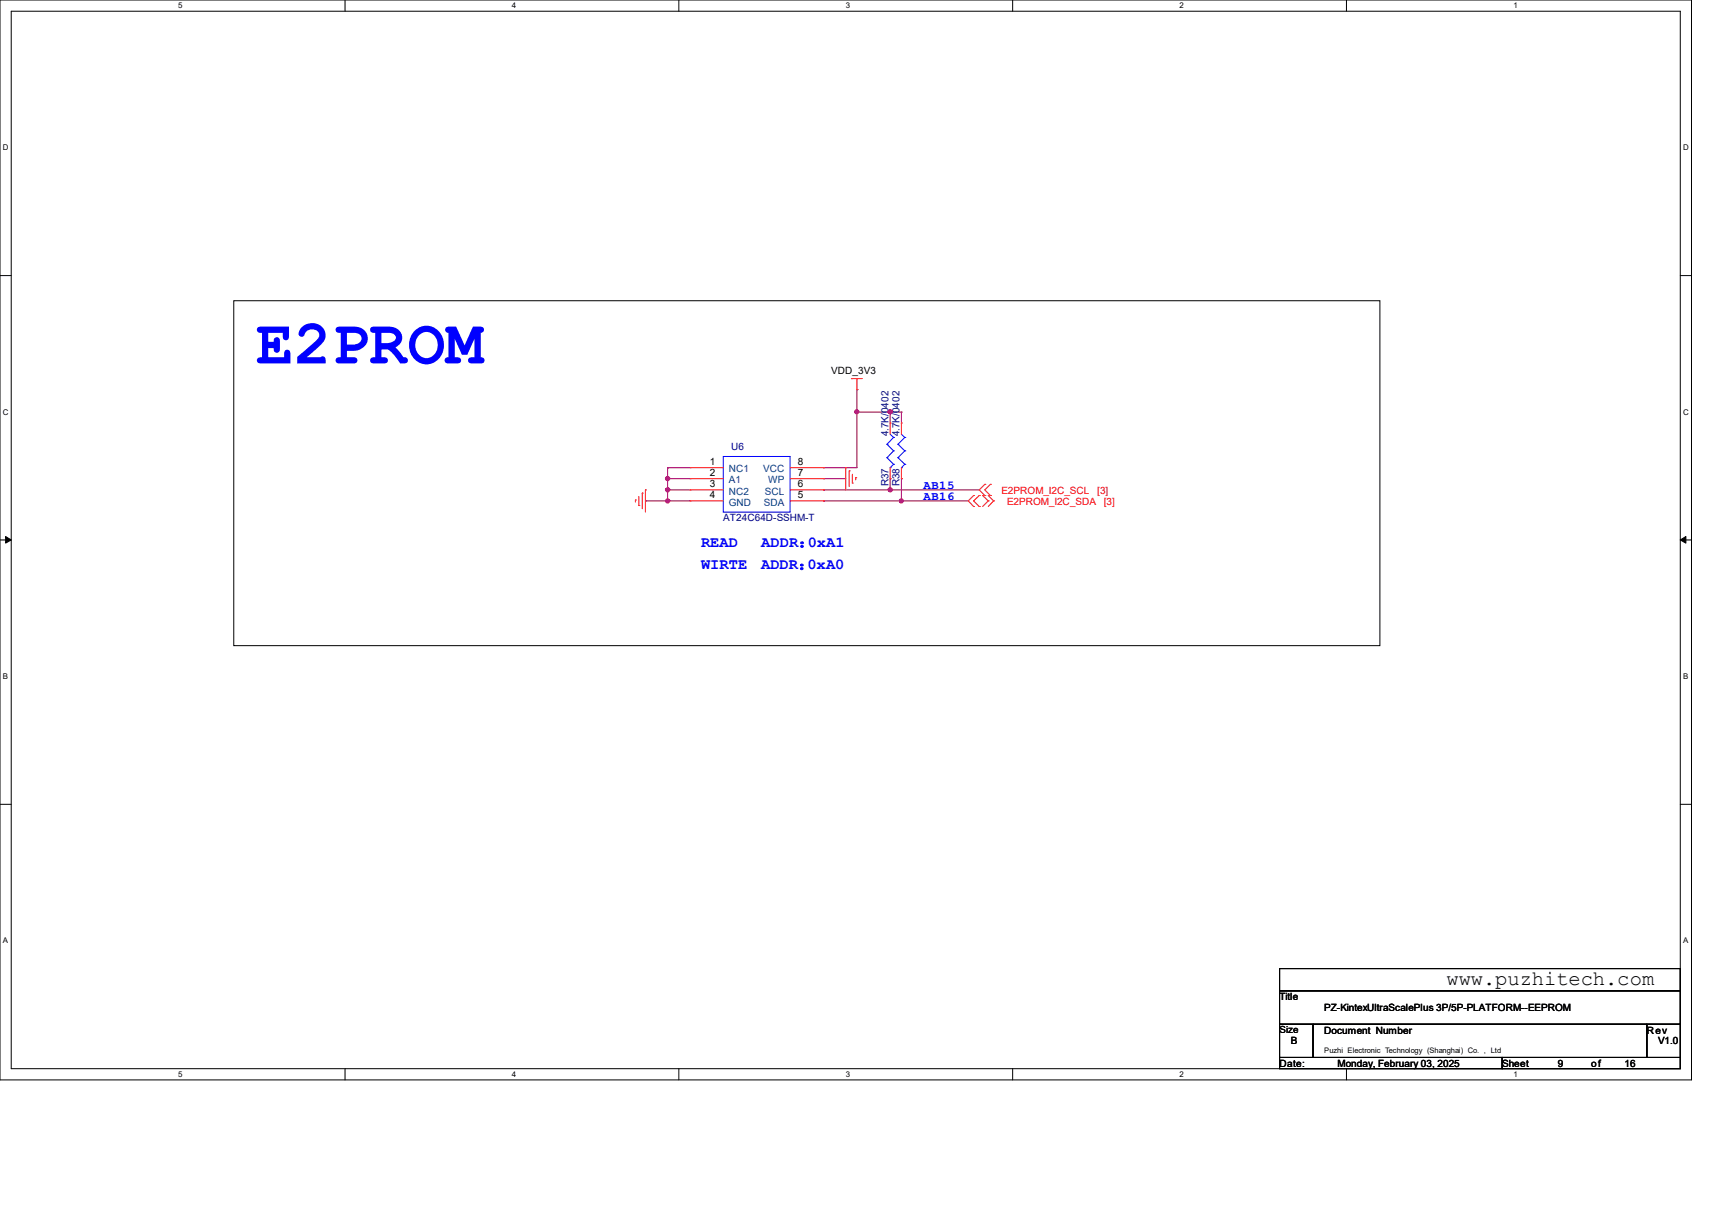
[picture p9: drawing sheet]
<svg xmlns="http://www.w3.org/2000/svg" width="297mm" height="210mm" viewBox="0 0 297 210" stroke-linecap="round" stroke-linejoin="round" font-family="sans-serif">
<path d="M0 0h293.5v187.3h-293.5zM1.9 1.9h289.6v183.4h-289.6z" fill="none" stroke="#000" stroke-width=".17"/>
<g fill="#fff">
<path d="M30.9 .2h.8v1.5h-.8z"/>
<path d="M30.9 185.5h.8v1.6h-.8z"/>
</g>
<path d="M59.9 0v1.9M59.9 185.3v2" fill="none" stroke="#000" stroke-width=".17"/>
<g fill="#fff">
<path d="M88.8 .2h.8v1.5h-.8z"/>
<path d="M88.8 185.5h.8v1.6h-.8z"/>
</g>
<path d="M117.8 0v1.9M117.8 185.3v2" fill="none" stroke="#000" stroke-width=".17"/>
<g fill="#fff">
<path d="M146.7 .2h.8v1.5h-.8z"/>
<path d="M146.7 185.5h.8v1.6h-.8z"/>
</g>
<path d="M175.7 0v1.9M175.7 185.3v2" fill="none" stroke="#000" stroke-width=".17"/>
<g fill="#fff">
<path d="M204.6 .2h.8v1.5h-.8z"/>
<path d="M204.6 185.5h.8v1.6h-.8z"/>
</g>
<path d="M233.6 0v1.9M233.6 185.3v2" fill="none" stroke="#000" stroke-width=".17"/>
<g fill="#fff">
<path d="M262.6 .2h.7v1.5h-.7z"/>
<path d="M262.6 185.5h.7v1.6h-.7z"/>
<path d="M.5 24.8h1v1.6h-1z"/>
<path d="M292 24.8h1v1.6h-1z"/>
<path d="M.5 70.7h1v1.5h-1z"/>
<path d="M292 70.7h1v1.5h-1z"/>
</g>
<path d="M0 47.8h1.9M291.5 47.8h2" fill="none" stroke="#000" stroke-width=".17"/>
<g fill="#fff">
<path d="M.5 116.5h.9v1.6h-.9z"/>
<path d="M292 116.5h.9v1.6h-.9z"/>
</g>
<path d="M0 93.6h1.9M291.5 93.6h2" fill="none" stroke="#000" stroke-width=".17"/>
<path d="M1 93l.9 .6-.9 .6zM291.5 93.6l1-.6v1.2z" fill="#000" stroke="#000" stroke-width=".17"/>
<g fill="#fff">
<path d="M.5 162.4h.9v1.5h-.9z"/>
<path d="M292 162.4h.9v1.5h-.9z"/>
</g>
<path d="M40.6 52.2h198.8v59.8h-198.8zM0 139.5h1.9M291.5 139.5h2M222 168h69.5v3.8h-69.5zM222 171.8h69.5v5.8h-69.5zM222 177.6h5.8v5.8h-5.8zM227.8 177.6h57.9v5.8h-57.9zM285.7 177.6h5.8v5.8h-5.8zM222 183.4h38.6v1.9h-38.6zM260.6 183.4h30.9v1.9h-30.9z" fill="none" stroke="#000" stroke-width=".17"/>
<g fill="none" stroke="#800040" stroke-width=".17">
<path d="M148.7 67.6h.1M148.7 71.5h.1M148.7 67.6v13.5h-5.8M148.7 71.5h7.7M154.4 71.5h.1M154.4 71.5v1.9M156.4 71.5h.1M156.4 71.5v1.9M112 86.9h.1M112 86.9h7.7M115.8 86.9h.1M115.8 81.1h.1"/>
<path d="M115.8 83h.1M115.8 85h.1M115.8 81.1h3.9M115.8 85h3.9M115.8 83h3.9M115.8 81.1v5.8M142.9 86.9h.1M142.9 81.1h.1M142.9 85h.1M142.9 83h.1M142.9 86.9h25.1M142.9 85h27"/>
<path d="M142.9 83h3.8M154.4 83h.1M154.4 85h.1M154.4 83v2M156.4 83h.1M156.4 86.9h.1M156.4 83v3.9"/>
</g>
<g fill="#f0f" stroke="#f0f" stroke-width=".17">
<circle cx="115.8" cy="86.9" r=".37"/>
<circle cx="156.4" cy="86.9" r=".36"/>
<circle cx="154.4" cy="84.9" r=".37"/>
<circle cx="115.8" cy="84.9" r=".37"/>
<circle cx="115.8" cy="83" r=".37"/>
<circle cx="154.4" cy="71.4" r=".37"/>
<circle cx="148.6" cy="71.4" r=".37"/>
</g>
<g fill="none" stroke="#f00" stroke-width=".17">
<path d="M147.7 65.7h.1M147.7 65.7h1.9M148.7 67.6h.1M148.7 65.7v1.9M154.4 73.4h.1M154.4 73.4v1.9M156.4 73.4h.1M156.4 73.4v1.9M110.2 86.7h.1M110.2 86.7v.4M110.8 87.7h.1M110.8 86.1v1.6"/>
<path d="M111.4 85.5h.1M111.4 85.5v2.7M112 85h.1M112 85v3.8M119.7 81.1h.1M119.7 83h.1M119.7 85h.1M119.7 86.9h.1M119.7 81.1h5.8M119.7 83h5.8M119.7 85h5.8M119.7 86.9h5.8"/>
<path d="M137.1 81.1h5.8M137.1 83h5.8M137.1 85h5.8M137.1 86.9h5.8M142.9 81.1h.1M142.9 86.9h.1M142.9 85h.1M142.9 83h.1M146.7 81.1h.1M146.7 81.1v3.9M147.3 81.7h.1M147.3 81.7v2.7"/>
<path d="M147.9 83.8h.1M147.9 82.3v1.5M148.5 82.8h.1M148.5 82.8v.4M154.4 83h.1M154.4 81.1v1.9M156.4 83h.1M156.4 81.1v1.9M168.9 85.9h.1M168.9 87.8h.1M168.9 85.9l-.9 1 .9 .9M169.9 87.8h.1"/>
<path d="M169.9 85.9h.1M169.9 85.9l-1 1 1 .9M170.5 85.9h.1M170.5 85.9l.9 1M170.9 84h.1M170.9 85.9h.1M170.9 84l-1 1 1 .9M171.4 86.9h.1M171.4 85.9h.1M171.4 86.9l-.9 .9M171.4 85.9l1 1M171.8 85.9h.1"/>
<path d="M171.8 84h.1M171.8 84l-.9 1 .9 .9M172.4 86.9h.1M172.4 86.9l-1 .9"/>
</g>
<g fill="none" stroke="#00f" stroke-width=".17">
<path d="M125.5 79.2h11.6v9.6h-11.6zM153.9 77h.1M153.9 79.4h.1M153.9 77l1.1 1.2M153.9 79.4l1.1 1.1M154.4 75.3l.6 .6M155 75.9h.1M155 78.2h.1M155 75.9l-1.1 1.1M155 78.2l-1.1 1.2M155.8 77h.1M155.8 79.4h.1"/>
<path d="M155.8 77l1.2 1.2M155.8 79.4l1.2 1.1M156.4 75.3l.6 .6M157 75.9h.1M157 78.2h.1M157 75.9l-1.2 1.1M157 78.2l-1.2 1.2M154.4 81.1h.1M155 80.5h.1M155 80.5l-.6 .6M156.4 81.1h.1M157 80.5h.1"/>
<path d="M157 80.5l-.6 .6"/>
</g>
<text font-size="10.8" fill="#00f" x="44.4" y="63">E2PROM</text>
<text font-size="3.6" x="251" y="170.8">www.puzhitech.com</text>
<g font-size="2.7" fill="#00f">
<text x="121.6" y="94.9">READ</text>
<text x="132.1" y="94.9">ADDR：</text>
<text x="140.1" y="94.9">0xA1</text>
<text x="121.6" y="98.8">WIRTE</text>
<text x="132" y="98.8">ADDR：</text>
<text x="140.1" y="98.8">0xA0</text>
</g>
<g font-size="2.1" fill="#00f">
<text x="160.2" y="86.7">AB16</text>
<text x="160.2" y="84.8">AB15</text>
</g>
<g font-size="1.7">
<text x="144.2" y="64.9">VDD_3V3</text>
<text x="123.1" y="80.7">1</text>
<text x="123.1" y="82.6">2</text>
<text x="138.4" y="80.7">8</text>
<text x="138.4" y="82.6">7</text>
<text x="123.1" y="84.5">3</text>
<text x="123.1" y="86.4">4</text>
<text x="138.4" y="86.4">5</text>
<text x="138.4" y="84.5">6</text>
<text x="222" y="173.4">Title</text>
<text x="222" y="179.2">Size</text>
<text x="229.7" y="175.3">PZ-KintexUltraScalePlus 3P/5P-PLATFORM--EEPROM</text>
<text x="229.7" y="179.2">Document Number</text>
<text x="285.7" y="179.2">Rev</text>
<text x="222" y="185">Date:</text>
<text x="223.9" y="181.1">B</text>
<text x="232.1" y="185">Monday, February 03, 2025</text>
<text x="260.6" y="185">Sheet</text>
<text x="270.2" y="185">9</text>
<text x="276.1" y="185">of</text>
<text x="281.8" y="185">16</text>
<text x="287.6" y="181.1">V1.0</text>
</g>
<g font-size="1.7" fill="#000080">
<text x="154.1" y="75.7" transform="rotate(-90 154.1 75.7)">4.7K/0402</text>
<text x="156" y="75.7" transform="rotate(-90 156 75.7)">4.7K/0402</text>
<text x="126.8" y="78.1">U6</text>
<text x="154.1" y="84.4" transform="rotate(-90 154.1 84.4)">R37</text>
<text x="156" y="84.4" transform="rotate(-90 156 84.4)">R38</text>
<text x="125.5" y="90.4">AT24C64D-SSHM-T</text>
</g>
<g font-size="1.7" fill="#004080">
<text x="126.4" y="81.9">NC1</text>
<text x="126.4" y="83.8">A1</text>
<text x="132.4" y="81.9">VCC</text>
<text x="133.3" y="83.8">WP</text>
<text x="126.4" y="85.8">NC2</text>
<text x="126.4" y="87.7">GND</text>
<text x="132.5" y="87.7">SDA</text>
<text x="132.7" y="85.8">SCL</text>
</g>
<g font-size="1.7" fill="#f00">
<text x="173.7" y="85.6">E2PROM_I2C_SCL</text>
<text x="174.7" y="87.5">E2PROM_I2C_SDA</text>
<text x="190.4" y="85.6">[3]</text>
<text x="191.5" y="87.5">[3]</text>
</g>
<g font-size="1.4">
<text x="30.9" y="1.4">5</text>
<text x="88.8" y="1.4">4</text>
<text x="146.7" y="1.4">3</text>
<text x="204.6" y="1.4">2</text>
<text x="262.6" y="1.4">1</text>
<text x=".5" y="26.1">D</text>
<text x="292" y="26.1">D</text>
<text x=".5" y="71.9">C</text>
<text x="292" y="71.9">C</text>
<text x=".5" y="117.8">B</text>
<text x="292" y="117.8">B</text>
<text x=".5" y="163.6">A</text>
<text x="292" y="163.6">A</text>
<text x="30.9" y="186.8">5</text>
<text x="88.8" y="186.8">4</text>
<text x="146.7" y="186.8">3</text>
<text x="204.6" y="186.8">2</text>
<text x="262.6" y="186.8">1</text>
</g>
<text font-size="1.3" x="229.7" y="182.7">Puzhi Electronic Technology (Shanghai) Co. , Ltd</text>
</svg>
